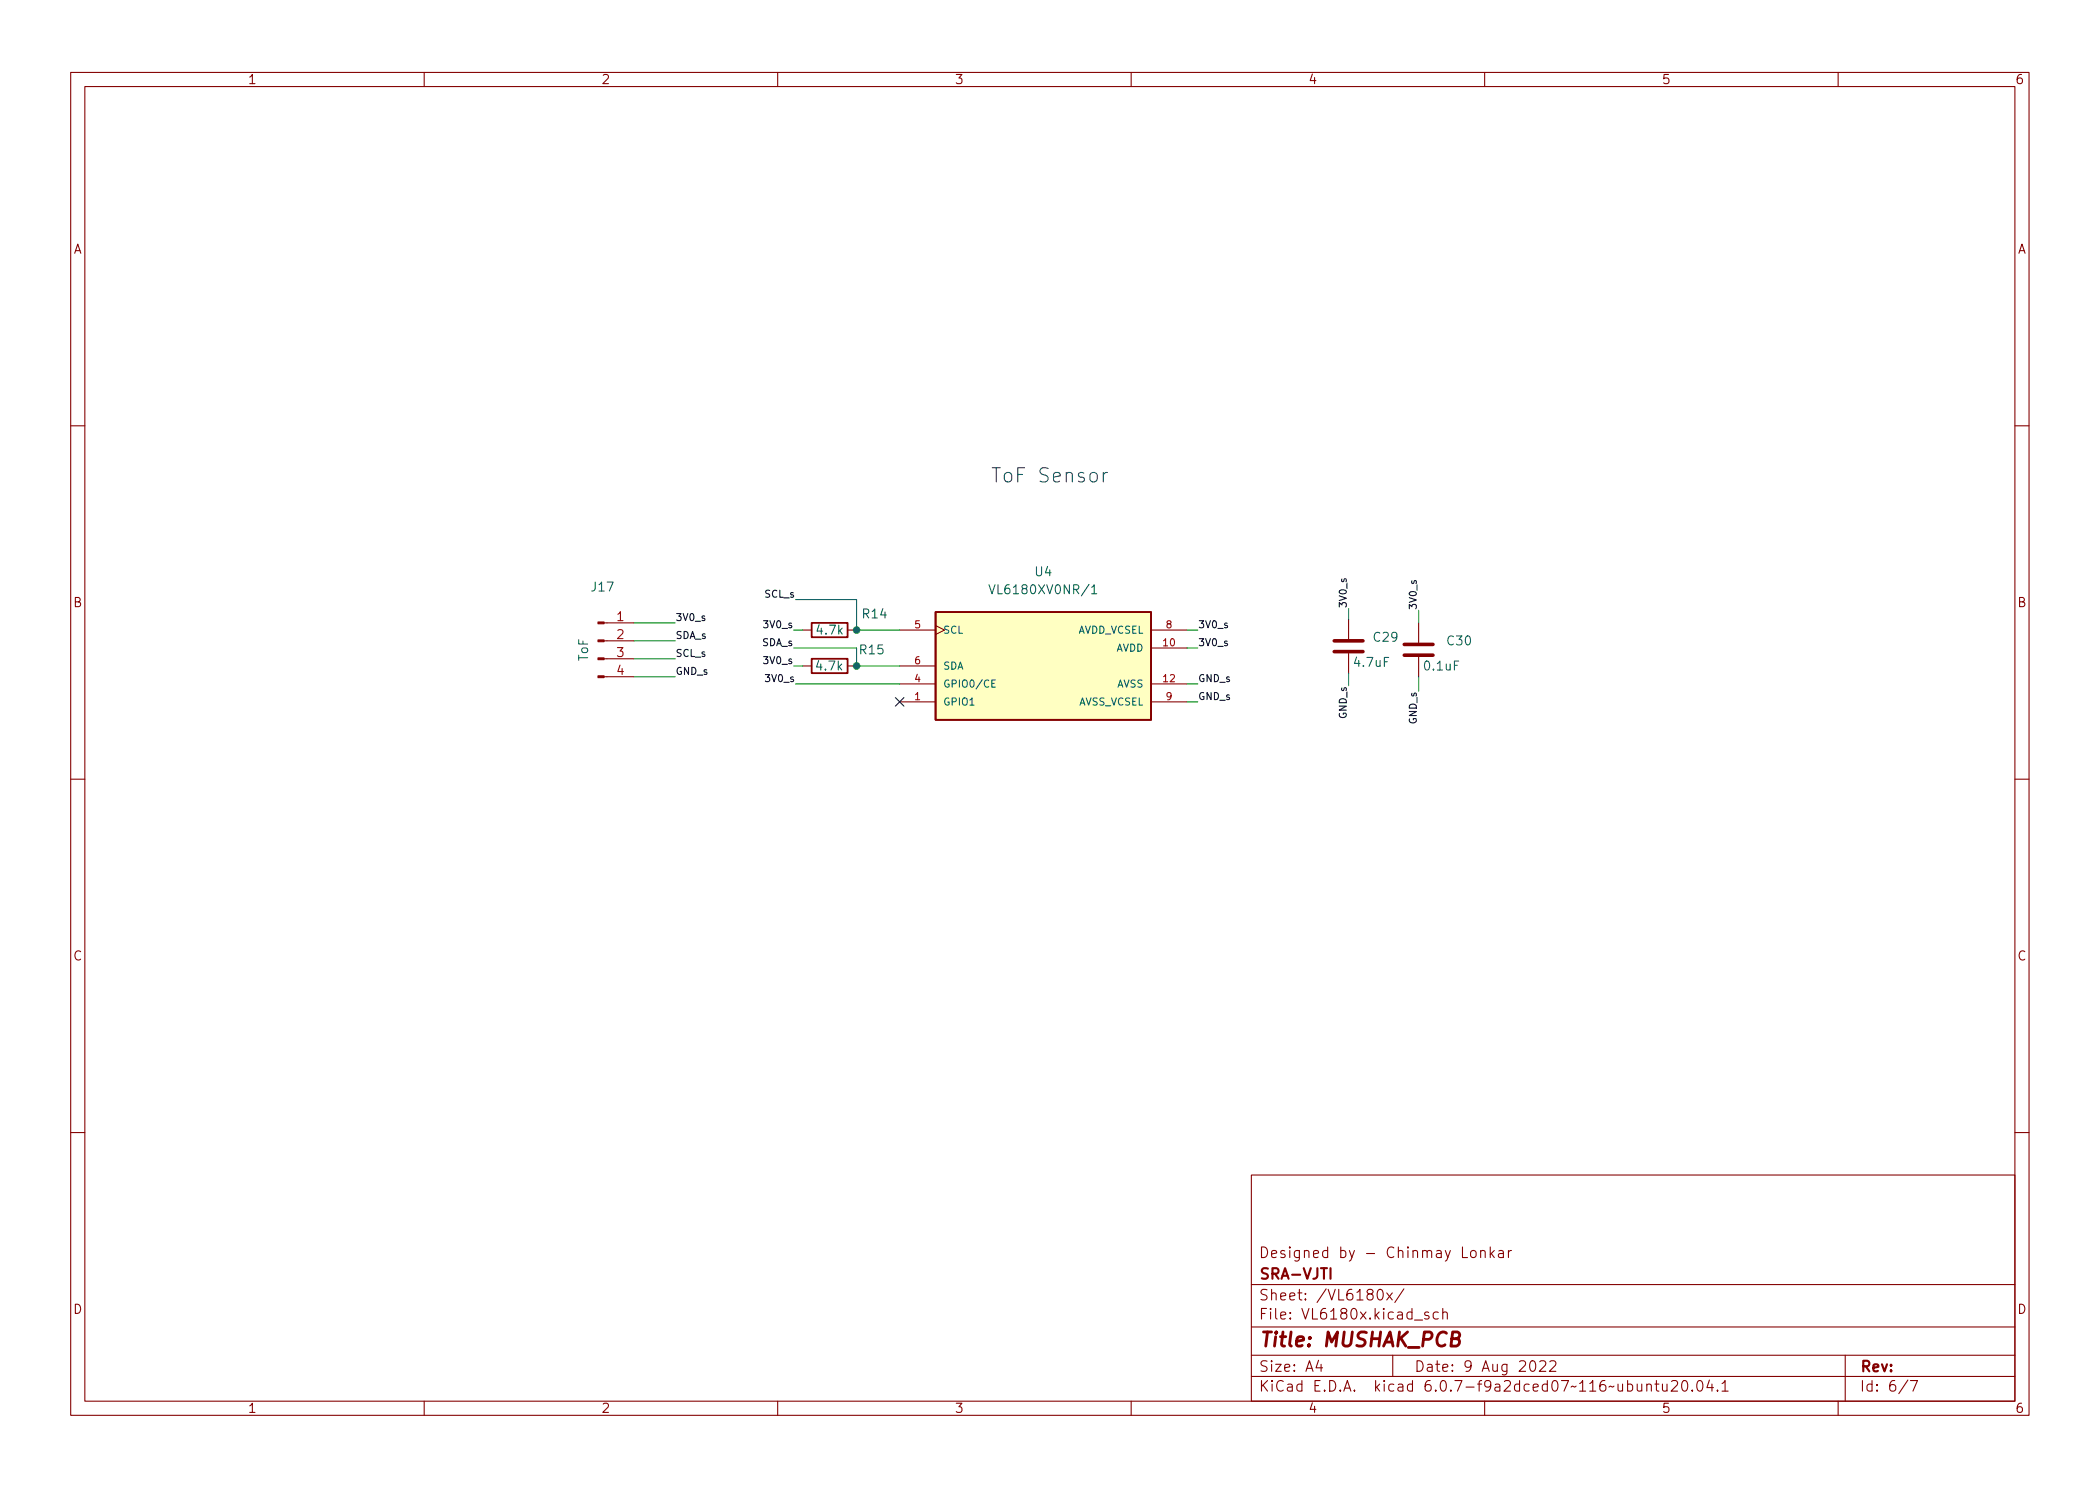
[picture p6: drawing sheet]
<svg xmlns="http://www.w3.org/2000/svg" width="297mm" height="210mm" viewBox="0 0 297 210" stroke-linecap="round" stroke-linejoin="round" font-family="sans-serif">
<g fill="none" stroke="#840000" stroke-width=".15">
<path d="M10 10.2h277v190.1h-277zM12 12.2h273v186.1h-273zM60 10.2v2M110 10.2v2M160 10.2v2M210 10.2v2M260 10.2v2M10 60.2h2M285 60.2h2M85.4 95.8h4.3M85.4 93.2h4.3M85.4 90.7h4.3"/>
<path d="M85.4 88.1h4.3M113.5 94.2h1.3M113.5 89.1h1.3M119.9 94.2h1.3M119.9 89.1h1.3M127.3 94.2h5M127.3 99.3h5M127.3 96.8h5M127.3 89.1h5M132.3 88.5l1.3 .6-1.3 .7M162.8 99.3h5.1M162.8 91.7h5.1"/>
<path d="M162.8 96.8h5.1M162.8 89.1h5.1M190.8 87.6v2.8M190.8 92.5v2.7M200.7 88.1v2.8M200.7 93v2.8M10 110.2h2M285 110.2h2M10 160.2h2M177 166.3h108v32h-108zM206.9 176.4v1.5h.7M208.1 177a.41 .41 0 0 1 .7 .2v.4a.41 .41 0 0 1-.4 .3 .41 .41 0 0 1-.4-.3v-.4z"/>
<path d="M209.4 177.1a.37 .37 0 0 1 .7 0v.8M209.4 176.9v1M210.8 176.4v1.5M210.9 177.4l.5 .5M211.4 176.9l-.6 .6M212 177l.1-.1 .5 .1v.9M212.6 177.3l-.5 .1a.29 .29 0 0 0-.2 .2 .29 .29 0 0 0 .2 .3h.5M213.4 176.9v1M213.8 176.9l-.3 .1-.1 .2M285 160.2h2M60 198.3v2M110 198.3v2"/>
<path d="M160 198.3v2M177 194.8h108M177 191.8h108M177 187.8h108M177 181.8h108M186.5 192.5l-.4 1h1M186.9 193v1M194.9 182.6a.36 .36 0 0 1 .4-.2 .36 .36 0 0 1 .3 .3 .77 .77 0 0 1-.5 1.2 .91 .91 0 0 1-.2-1.3zM196.1 182.9l.8 1M196.9 182.9l-.8 1M197 191.8v3M198.6 182.4l-1.3 1.9"/>
<path d="M202.1 185.7l-.4-.1-.2 .2 .1 .3 .5 .1v.1v.3h-.2h-.4M203.4 185.7l-.4-.1-.3 .3v.4l.2 .3h.1h.4M204.1 185.8a.37 .37 0 0 1 .6 0v.8M204.1 185.1v1.5M210 198.3v2M216.5 192.7a.36 .36 0 0 1 .4-.2 .36 .36 0 0 1 .2 .3 .77 .77 0 0 1-.4 1.2 .91 .91 0 0 1-.2-1.3zM217.8 192.7l.2-.2 .5 .1a.41 .41 0 0 1 .1 .6l-.9 .8h.9M219.2 192.7l.2-.2 .5 .1a.41 .41 0 0 1 .1 .6l-.9 .8h1M232.9 196a.37 .37 0 0 1 .7 0v.8M232.9 195.8v1M234.1 195.8h.5M234.3 195.3v1.3l.1 .2h.2"/>
<path d="M235.1 195.8l.1 1a.41 .41 0 0 0 .6-.1M235.8 195.8v1M236.4 195.5l.2-.2 .5 .1a.41 .41 0 0 1 .1 .6l-.8 .8h.9M238.1 195.4a.36 .36 0 0 1 .5 .2 .77 .77 0 0 1-.4 1.2 1 1 0 0 1-.1-1.4zM239.4 196.7v.1h-.1l.1-.1v.1M240.2 195.4a.36 .36 0 0 1 .6 .2 .77 .77 0 0 1-.4 1.2 1 1 0 0 1-.2-1.4zM241.8 195.3l-.4 1h1M242.1 195.8v1M242.9 196.7l.1 .1h-.1v-.1v.1M243.6 195.8l.4-.5v1.5M243.6 196.8h.8M260 198.3v2"/>
<path d="M261 191.8v6.5M269.9 195.3l-1.3 1.9M270.2 195.3h1l-.6 1.5"/>
</g>
<path d="M205.4 189.4h.6a.49 .49 0 0 0 .5-.4 .49 .49 0 0 0-.4-.5h-.6l-.3 2h.8a.53 .53 0 0 0 .4-.5 .53 .53 0 0 0-.4-.6" fill="none" stroke="#840000" stroke-width=".4"/>
<path d="M188.2 179.4v1.5" fill="none" stroke="#840000" stroke-width=".3"/>
<g fill="#840000" stroke="#840000" stroke-width=".15">
<path d="M84.6 95.6h.8v.3h-.8z"/>
<path d="M84.6 93.1h.8v.2h-.8z"/>
<path d="M84.6 90.5h.8v.3h-.8z"/>
<path d="M84.6 88h.8v.3h-.8z"/>
</g>
<path d="M114.8 93.2h5.1v2h-5.1zM114.8 88.1h5.1v2.1h-5.1zM132.3 86.6h30.5v15.2h-30.5z" fill="none" stroke="#840000" stroke-width=".25"/>
<path d="M132.3 86.6h30.5v15.2h-30.5z" fill="#ffffc2" stroke="#ffffc2" stroke-width=".14"/>
<path d="M139.9 82.7l.4 1.3 .4-1.3M140.3 96.7h.3M140.8 96.2h-.5v1h.5M154.4 83.1l.4-.4v1.3M154.4 84h.7" fill="none" stroke="#006464" stroke-width=".15"/>
<path d="M188.7 92.2h4.1M188.7 90.7h4.1M198.6 92.7h4.1M198.6 91.2h4.1" fill="none" stroke="#840000" stroke-width=".51"/>
<path d="M156.1 66.8v1.4M156.6 66.8a.51 .51 0 0 0-.5 .4" fill="none" stroke="#0000c2" stroke-width=".15"/>
<g fill="none" stroke="#009600" stroke-width=".15">
<path d="M89.7 93.2h5.8M89.7 95.8h5.8M89.7 88.1h5.8M89.7 90.7h5.8M112.3 91.7h8.9v2.5h6.1M112.3 94.2h1.2M112.3 89.1h1.2M112.5 96.8h14.8M112.5 84.8h8.7v4.3h6.1M167.9 96.8h1.5M167.9 91.7h1.5M167.9 89.1h1.5"/>
<path d="M167.9 99.3h1.5M190.8 86.1v1.5M190.8 95.2v1.8M200.7 86.4v1.7M200.7 95.8v2"/>
</g>
<path d="M126.6 98.7l1.3 1.2M127.9 98.7l-1.3 1.2" fill="none" stroke="#000084" stroke-width=".15"/>
<g fill="#009600" stroke="#009600" stroke-width=".15">
<circle cx="121.2" cy="94.2" r=".46"/>
<circle cx="121.2" cy="89.1" r=".46"/>
</g>
<text font-size="2.8" fill="#0000c2" x="140.1" y="68.3">ToF Sensor</text>
<text font-size="2.8" fill="#840000" x="178" y="190.6">Title: MUSHAK_PCB</text>
<g font-size="2.1" fill="#840000">
<text x="178" y="178">Designed by - Chinmay Lonkar</text>
<text x="178" y="184">Sheet: /VL6180x/</text>
<text x="178" y="181">SRA-VJTI</text>
<text x="178" y="186.7">File: VL6180x.kicad_sch</text>
<text x="178" y="196.9">KiCad E.D.A. kicad 6.0.7-f9a2dced07~116~ubuntu20.04.1</text>
<text x="178" y="194.1">Size: A4</text>
<text x="200" y="194.1">Date: 9 Aug 2022</text>
<text x="263" y="194.1">Rev:</text>
<text x="263" y="196.9">Id: 6/7</text>
</g>
<g font-size="1.8" fill="#840000">
<text x="35" y="11.9">1</text>
<text x="85" y="11.9">2</text>
<text x="135" y="11.9">3</text>
<text x="185" y="11.9">4</text>
<text x="235" y="11.9">5</text>
<text x="285" y="11.9">6</text>
<text x="10.3" y="35.9">A</text>
<text x="285.3" y="35.9">A</text>
<text x="10.3" y="85.9">B</text>
<text x="285.3" y="85.9">B</text>
<text x="10.3" y="135.9">C</text>
<text x="285.3" y="135.9">C</text>
<text x="10.3" y="185.9">D</text>
<text x="285.3" y="185.9">D</text>
<text x="35" y="199.9">1</text>
<text x="85" y="199.9">2</text>
<text x="135" y="199.9">3</text>
<text x="185" y="199.9">4</text>
<text x="235" y="199.9">5</text>
<text x="285" y="199.9">6</text>
</g>
<g font-size="1.8" fill="#006464">
<text x="83.7" y="83.7">J17</text>
<text x="146.4" y="81.5">U4</text>
<text x="115.6" y="89.8">4.7k</text>
<text x="122.1" y="87.5">R14</text>
<text x="140.8" y="84.1">VL6180XV0NR/1</text>
<text x="83.2" y="93.6" transform="rotate(-90 83.2 93.6)">ToF</text>
<text x="115.6" y="94.9">4.7k</text>
<text x="121.7" y="92.6">R15</text>
<text x="191.7" y="94.4">4.7uF</text>
<text x="194.4" y="90.8">C29</text>
<text x="201.6" y="94.9">0.1uF</text>
<text x="204.8" y="91.3">C30</text>
</g>
<g font-size="1.8" fill="#a90000">
<text x="87.3" y="87.9">1</text>
<text x="87.3" y="90.4">2</text>
<text x="87.3" y="93">3</text>
<text x="87.3" y="95.5">4</text>
</g>
<g font-size="1.4" fill="#0f0f0f">
<text x="95.5" y="87.9">3V0_s</text>
<text x="108.2" y="84.6">SCL_s</text>
<text x="108.2" y="88.9">3V0_s</text>
<text x="169.4" y="88.9">3V0_s</text>
<text x="190.5" y="86.1" transform="rotate(-90 190.5 86.1)">3V0_s</text>
<text x="200.4" y="86.4" transform="rotate(-90 200.4 86.4)">3V0_s</text>
<text x="95.5" y="92.9">SCL_s</text>
<text x="95.5" y="90.4">SDA_s</text>
<text x="95.5" y="95.5">GND_s</text>
<text x="107.8" y="91.4">SDA_s</text>
<text x="108.2" y="94">3V0_s</text>
<text x="169.4" y="91.4">3V0_s</text>
<text x="108.5" y="96.5">3V0_s</text>
<text x="169.4" y="96.5">GND_s</text>
<text x="169.4" y="99">GND_s</text>
<text x="190.5" y="101.7" transform="rotate(-90 190.5 101.7)">GND_s</text>
<text x="200.4" y="102.4" transform="rotate(-90 200.4 102.4)">GND_s</text>
</g>
<g font-size="1.4" fill="#a90000">
<text x="129.4" y="88.9">5</text>
<text x="165" y="88.9">8</text>
<text x="129.4" y="94">6</text>
<text x="164.6" y="91.4">10</text>
<text x="129.4" y="99.1">1</text>
<text x="129.4" y="96.5">4</text>
<text x="164.6" y="96.5">12</text>
<text x="165" y="99.1">9</text>
</g>
<g font-size="1.4" fill="#006464">
<text x="133.3" y="89.7">SCL</text>
<text x="152.3" y="89.7">AVDD_VCSEL</text>
<text x="133.3" y="94.7">SDA</text>
<text x="157.8" y="92.2">AVDD</text>
<text x="133.3" y="99.8">GPIO1</text>
<text x="133.3" y="97.3">GPIO0/CE</text>
<text x="152.4" y="99.8">AVSS_VCSEL</text>
<text x="157.9" y="97.3">AVSS</text>
</g>
</svg>
